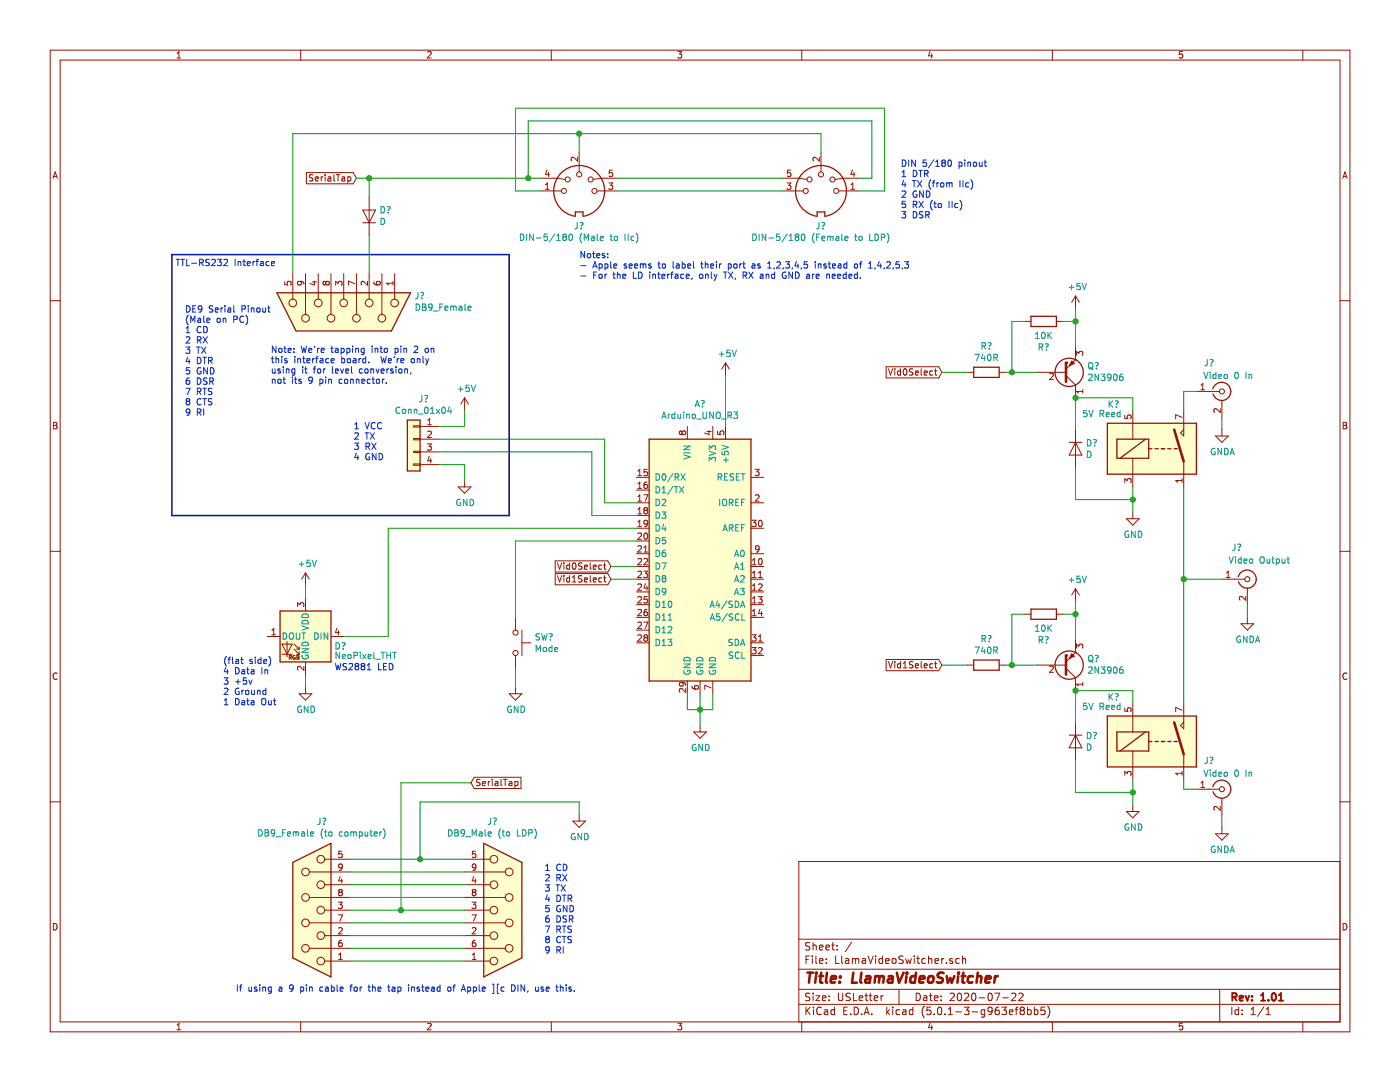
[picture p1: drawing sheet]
EESchema Schematic File Version 4
LIBS:LlamaVideoSwitcher-cache
EELAYER 26 0
EELAYER END
$Descr USLetter 11000 8500
encoding utf-8
Sheet 1 1
Title "LlamaVideoSwitcher"
Date "2020-07-22"
Rev "1.01"
Comp ""
Comment1 ""
Comment2 ""
Comment3 ""
Comment4 ""
$EndDescr
$Comp
L MCU_Module:Arduino_UNO_R3 A?
U 1 1
P 5500 4350
F 0 "A?" H 5500 5528 50  0000 C CNN
F 1 "Arduino_UNO_R3" H 5500 5437 50  0000 C CNN
F 2 "Module:Arduino_UNO_R3" H 5650 3300 50  0001 L CNN
F 3 "https://www.arduino.cc/en/Main/arduinoBoardUno" H 5300 5400 50  0001 C CNN
	1    5500 4350
	1    0    0    -1  
$EndComp
$Comp
L Connector:DIN-5_180degree J?
U 1 1
P 4550 1500
F 0 "J?" H 4550 1226 50  0000 C CNN
F 1 "DIN-5/180 (Male to IIc)" H 4550 1135 50  0000 C CNN
F 2 "" H 4550 1500 50  0001 C CNN
F 3 "http://www.mouser.com/ds/2/18/40_c091_abd_e-75918.pdf" H 4550 1500 50  0001 C CNN
	1    4550 1500
	1    0    0    -1  
$EndComp
Text Notes 7075 1725 0    50   ~ 0
DIN 5/180 pinout\n1 DTR\n4 TX (from IIc)\n2 GND\n5 RX (to IIc)\n3 DSR
Text Notes 4550 2200 0    50   ~ 0
Notes:\n- Apple seems to label their port as 1,2,3,4,5 instead of 1,4,2,5,3\n- For the LD interface, only TX, RX and GND are needed.
$Comp
L Connector:DIN-5_180degree J?
U 1 1
P 6450 1500
F 0 "J?" H 6450 1226 50  0000 C CNN
F 1 "DIN-5/180 (Female to LDP)" H 6450 1135 50  0000 C CNN
F 2 "" H 6450 1500 50  0001 C CNN
F 3 "http://www.mouser.com/ds/2/18/40_c091_abd_e-75918.pdf" H 6450 1500 50  0001 C CNN
	1    6450 1500
	-1   0    0    -1  
$EndComp
Wire Wire Line
	4850 1500 6150 1500
Wire Wire Line
	4850 1400 6150 1400
Wire Wire Line
	4550 1200 4550 1050
Wire Wire Line
	6450 1050 6450 1200
Wire Wire Line
	4250 1400 4150 1400
Wire Wire Line
	4150 1400 4150 950 
Wire Wire Line
	4150 950  6850 950 
Wire Wire Line
	6850 950  6850 1400
Wire Wire Line
	6850 1400 6750 1400
Wire Wire Line
	6950 1500 6950 850 
Wire Wire Line
	6950 850  4050 850 
Wire Wire Line
	4050 850  4050 1500
Wire Wire Line
	4050 1500 4250 1500
$Comp
L power:+5V #PWR?
U 1 1
P 5700 2950
F 0 "#PWR?" H 5700 2800 50  0001 C CNN
F 1 "+5V" H 5715 3123 50  0000 C CNN
F 2 "" H 5700 2950 50  0001 C CNN
F 3 "" H 5700 2950 50  0001 C CNN
	1    5700 2950
	1    0    0    -1  
$EndComp
Wire Wire Line
	5700 3350 5700 2950
$Comp
L power:GND #PWR?
U 1 1
P 5500 5700
F 0 "#PWR?" H 5500 5450 50  0001 C CNN
F 1 "GND" H 5505 5527 50  0000 C CNN
F 2 "" H 5500 5700 50  0001 C CNN
F 3 "" H 5500 5700 50  0001 C CNN
	1    5500 5700
	1    0    0    -1  
$EndComp
Wire Wire Line
	5400 5450 5400 5575
Wire Wire Line
	5400 5575 5500 5575
Wire Wire Line
	5600 5575 5600 5450
Wire Wire Line
	5500 5450 5500 5575
Connection ~ 5500 5575
Wire Wire Line
	5500 5575 5600 5575
Wire Wire Line
	5500 5575 5500 5700
$Comp
L Connector_Generic:Conn_01x04 J?
U 1 1
P 3250 3450
F 0 "J?" H 3170 3767 50  0000 C CNN
F 1 "Conn_01x04" H 3170 3676 50  0000 C CNN
F 2 "" H 3250 3450 50  0001 C CNN
F 3 "~" H 3250 3450 50  0001 C CNN
	1    3250 3450
	-1   0    0    -1  
$EndComp
Text Notes 2775 3625 0    50   ~ 0
1 VCC\n2 TX\n3 RX\n4 GND
$Comp
L power:+5V #PWR?
U 1 1
P 3650 3225
F 0 "#PWR?" H 3650 3075 50  0001 C CNN
F 1 "+5V" H 3665 3398 50  0000 C CNN
F 2 "" H 3650 3225 50  0001 C CNN
F 3 "" H 3650 3225 50  0001 C CNN
	1    3650 3225
	1    0    0    -1  
$EndComp
Wire Wire Line
	3650 3225 3650 3350
Wire Wire Line
	3650 3350 3450 3350
$Comp
L power:GND #PWR?
U 1 1
P 3650 3775
F 0 "#PWR?" H 3650 3525 50  0001 C CNN
F 1 "GND" H 3655 3602 50  0000 C CNN
F 2 "" H 3650 3775 50  0001 C CNN
F 3 "" H 3650 3775 50  0001 C CNN
	1    3650 3775
	1    0    0    -1  
$EndComp
Wire Wire Line
	3650 3775 3650 3650
Wire Wire Line
	3650 3650 3450 3650
Text Notes 1375 2100 0    50   ~ 0
TTL-RS232 Interface
$Comp
L Connector:DB9_Female J?
U 1 1
P 2700 2450
F 0 "J?" V 2573 3005 50  0000 L CNN
F 1 "DB9_Female" V 2664 3005 50  0000 L CNN
F 2 "" H 2700 2450 50  0001 C CNN
F 3 " ~" H 2700 2450 50  0001 C CNN
	1    2700 2450
	0    1    1    0   
$EndComp
Text Notes 1450 3275 0    50   ~ 0
DE9 Serial Pinout\n(Male on PC)\n1 CD\n2 RX\n3 TX\n4 DTR\n5 GND\n6 DSR\n7 RTS\n8 CTS\n9 RI
$Comp
L Connector:Conn_Coaxial J?
U 1 1
P 9600 3075
F 0 "J?" H 9500 3300 50  0000 C CNN
F 1 "Video 0 In" H 9650 3200 50  0000 C CNN
F 2 "" H 9600 3075 50  0001 C CNN
F 3 " ~" H 9600 3075 50  0001 C CNN
	1    9600 3075
	1    0    0    -1  
$EndComp
$Comp
L Device:R R?
U 1 1
P 7750 2925
F 0 "R?" V 7543 2925 50  0000 C CNN
F 1 "740R" V 7634 2925 50  0000 C CNN
F 2 "" V 7680 2925 50  0001 C CNN
F 3 "~" H 7750 2925 50  0001 C CNN
	1    7750 2925
	0    1    1    0   
$EndComp
$Comp
L Connector:Conn_Coaxial J?
U 1 1
P 9800 4550
F 0 "J?" H 9675 4800 50  0000 L CNN
F 1 "Video Output" H 9650 4700 50  0000 L CNN
F 2 "" H 9800 4550 50  0001 C CNN
F 3 " ~" H 9800 4550 50  0001 C CNN
	1    9800 4550
	1    0    0    -1  
$EndComp
Text GLabel 7400 2925 0    50   Input ~ 0
Vid0Select
Text GLabel 7400 5225 0    50   Input ~ 0
Vid1Select
Text GLabel 4800 4450 0    50   Input ~ 0
Vid0Select
Text GLabel 4800 4550 0    50   Input ~ 0
Vid1Select
Wire Wire Line
	4800 4550 5000 4550
Wire Wire Line
	5000 4450 4800 4450
Wire Wire Line
	5000 3950 4750 3950
Wire Wire Line
	4750 3950 4750 3450
Wire Wire Line
	3450 3450 4750 3450
Wire Wire Line
	5000 4050 4650 4050
Wire Wire Line
	4650 4050 4650 3550
Wire Wire Line
	4650 3550 3450 3550
$Comp
L power:+5V #PWR?
U 1 1
P 2400 4600
F 0 "#PWR?" H 2400 4450 50  0001 C CNN
F 1 "+5V" H 2415 4773 50  0000 C CNN
F 2 "" H 2400 4600 50  0001 C CNN
F 3 "" H 2400 4600 50  0001 C CNN
	1    2400 4600
	1    0    0    -1  
$EndComp
Wire Wire Line
	2400 4600 2400 4700
Wire Wire Line
	2400 5300 2400 5400
$Comp
L power:GND #PWR?
U 1 1
P 2400 5400
F 0 "#PWR?" H 2400 5150 50  0001 C CNN
F 1 "GND" H 2405 5227 50  0000 C CNN
F 2 "" H 2400 5400 50  0001 C CNN
F 3 "" H 2400 5400 50  0001 C CNN
	1    2400 5400
	1    0    0    -1  
$EndComp
Wire Wire Line
	2700 5000 3050 5000
Wire Wire Line
	3050 5000 3050 4150
Wire Wire Line
	3050 4150 5000 4150
$Comp
L Switch:SW_Push SW?
U 1 1
P 4050 5050
F 0 "SW?" V 4004 5198 50  0000 L CNN
F 1 "Mode" V 4095 5198 50  0000 L CNN
F 2 "" H 4050 5250 50  0001 C CNN
F 3 "" H 4050 5250 50  0001 C CNN
	1    4050 5050
	0    1    1    0   
$EndComp
$Comp
L power:GND #PWR?
U 1 1
P 4050 5400
F 0 "#PWR?" H 4050 5150 50  0001 C CNN
F 1 "GND" H 4055 5227 50  0000 C CNN
F 2 "" H 4050 5400 50  0001 C CNN
F 3 "" H 4050 5400 50  0001 C CNN
	1    4050 5400
	1    0    0    -1  
$EndComp
Wire Wire Line
	4050 5400 4050 5250
Wire Wire Line
	5000 4250 4050 4250
Wire Wire Line
	6750 1500 6950 1500
Text Notes 2125 3025 0    50   ~ 0
Note: We’re tapping into pin 2 on \nthis interface board.  We’re only\nusing it for level conversion, \nnot its 9 pin connector.
Wire Bus Line
	1350 2000 4000 2000
Wire Bus Line
	4000 2000 4000 4050
Wire Bus Line
	4000 4050 1350 4050
Wire Bus Line
	1350 4050 1350 2000
Wire Wire Line
	4050 4250 4050 4850
Text Notes 1750 5550 0    50   ~ 0
(flat side)\n4 Data In\n3 +5v\n2 Ground\n1 Data Out
Text Notes 2625 5275 0    50   ~ 0
WS2881 LED
$Comp
L LED:NeoPixel_THT D?
U 1 1
P 2400 5000
F 0 "D?" H 2175 4925 50  0000 R CNN
F 1 "NeoPixel_THT" H 2175 4850 50  0000 R CNN
F 2 "" H 2450 4700 50  0001 L TNN
F 3 "https://www.adafruit.com/product/1938" H 2500 4625 50  0001 L TNN
	1    2400 5000
	-1   0    0    -1  
$EndComp
$Comp
L Connector:DB9_Female J?
U 1 1
P 2450 7150
F 0 "J?" H 2370 6458 50  0000 C CNN
F 1 "DB9_Female (to computer)" H 2370 6549 50  0000 C CNN
F 2 "" H 2450 7150 50  0001 C CNN
F 3 " ~" H 2450 7150 50  0001 C CNN
	1    2450 7150
	-1   0    0    1   
$EndComp
$Comp
L Connector:DB9_Female J?
U 1 1
P 3950 7150
F 0 "J?" H 3869 6458 50  0000 C CNN
F 1 "DB9_Male (to LDP)" H 3869 6549 50  0000 C CNN
F 2 "" H 3950 7150 50  0001 C CNN
F 3 " ~" H 3950 7150 50  0001 C CNN
	1    3950 7150
	1    0    0    1   
$EndComp
Wire Wire Line
	2750 7150 3150 7150
Wire Wire Line
	3150 7150 3150 6150
Wire Wire Line
	3150 6150 3700 6150
Text GLabel 3700 6150 2    50   Input ~ 0
SerialTap
Text Notes 4275 7500 0    50   ~ 0
1 CD\n2 RX\n3 TX\n4 DTR\n5 GND\n6 DSR\n7 RTS\n8 CTS\n9 RI
Wire Wire Line
	2750 6750 3300 6750
$Comp
L power:GND #PWR?
U 1 1
P 4550 6400
F 0 "#PWR?" H 4550 6150 50  0001 C CNN
F 1 "GND" H 4555 6227 50  0000 C CNN
F 2 "" H 4550 6400 50  0001 C CNN
F 3 "" H 4550 6400 50  0001 C CNN
	1    4550 6400
	1    0    0    -1  
$EndComp
Wire Wire Line
	3300 6750 3300 6300
Wire Wire Line
	3300 6300 4550 6300
Wire Wire Line
	4550 6300 4550 6400
Connection ~ 3300 6750
Wire Wire Line
	3300 6750 3650 6750
Wire Wire Line
	3150 7150 3650 7150
Connection ~ 3150 7150
Wire Wire Line
	3650 7350 2750 7350
Wire Wire Line
	2750 6850 3650 6850
Wire Wire Line
	3650 6950 2750 6950
Wire Wire Line
	2750 7050 3650 7050
Wire Wire Line
	3650 7250 2750 7250
Wire Wire Line
	2750 7450 3650 7450
Wire Wire Line
	3650 7550 2750 7550
Text Notes 1850 7800 0    50   ~ 0
If using a 9 pin cable for the tap instead of Apple ][c DIN, use this.
Text GLabel 2800 1400 0    50   Input ~ 0
SerialTap
Connection ~ 4150 1400
Wire Wire Line
	2800 1400 2900 1400
Wire Wire Line
	2900 1400 2900 1550
Connection ~ 2900 1400
Wire Wire Line
	2900 1400 4150 1400
Wire Wire Line
	2900 1850 2900 2150
$Comp
L Device:Q_PNP_CBE Q?
U 1 1
P 8350 2925
F 0 "Q?" H 8541 2879 50  0000 L CNN
F 1 "2N3906" H 8541 2970 50  0000 L CNN
F 2 "" H 8550 3025 50  0001 C CNN
F 3 "~" H 8350 2925 50  0001 C CNN
	1    8350 2925
	1    0    0    1   
$EndComp
$Comp
L Device:D D?
U 1 1
P 8450 3525
F 0 "D?" V 8404 3604 50  0000 L CNN
F 1 "D" V 8495 3604 50  0000 L CNN
F 2 "" H 8450 3525 50  0001 C CNN
F 3 "~" H 8450 3525 50  0001 C CNN
	1    8450 3525
	0    1    1    0   
$EndComp
$Comp
L Device:D D?
U 1 1
P 2900 1700
F 0 "D?" V 2946 1621 50  0000 R CNN
F 1 "D" V 2855 1621 50  0000 R CNN
F 2 "" H 2900 1700 50  0001 C CNN
F 3 "~" H 2900 1700 50  0001 C CNN
	1    2900 1700
	0    -1   -1   0   
$EndComp
$Comp
L Relay:MSxx-1Axx-75 K?
U 1 1
P 9100 3525
F 0 "K?" H 8700 3875 50  0000 L CNN
F 1 "5V Reed" H 8500 3800 50  0000 L CNN
F 2 "Relay_THT:Relay_SPST_StandexMeder_MS_Form1AB" H 9450 3475 50  0001 L CNN
F 3 "https://standexelectronics.com/de/produkte/ms-reed-relais/" H 9100 3525 50  0001 C CNN
	1    9100 3525
	1    0    0    -1  
$EndComp
Wire Wire Line
	9300 3075 9300 3225
Wire Wire Line
	9300 3825 9300 4550
Wire Wire Line
	9300 4550 9600 4550
$Comp
L power:GND #PWR?
U 1 1
P 8900 4025
F 0 "#PWR?" H 8900 3775 50  0001 C CNN
F 1 "GND" H 8905 3852 50  0000 C CNN
F 2 "" H 8900 4025 50  0001 C CNN
F 3 "" H 8900 4025 50  0001 C CNN
	1    8900 4025
	1    0    0    -1  
$EndComp
Wire Wire Line
	8900 3825 8900 3925
Wire Wire Line
	8450 3675 8450 3925
Wire Wire Line
	8450 3925 8900 3925
Wire Wire Line
	8900 3925 8900 4025
Wire Wire Line
	8450 3375 8450 3125
Wire Wire Line
	8450 3125 8900 3125
Wire Wire Line
	8900 3125 8900 3225
Connection ~ 8450 3125
Wire Wire Line
	8150 2925 7950 2925
Wire Wire Line
	7600 2925 7400 2925
$Comp
L power:+5V #PWR?
U 1 1
P 8450 2425
F 0 "#PWR?" H 8450 2275 50  0001 C CNN
F 1 "+5V" H 8465 2598 50  0000 C CNN
F 2 "" H 8450 2425 50  0001 C CNN
F 3 "" H 8450 2425 50  0001 C CNN
	1    8450 2425
	1    0    0    -1  
$EndComp
Wire Wire Line
	2300 2150 2300 1050
Wire Wire Line
	2300 1050 4550 1050
Connection ~ 4550 1050
Wire Wire Line
	4550 1050 6450 1050
$Comp
L Device:R R?
U 1 1
P 8200 2525
F 0 "R?" V 7993 2525 50  0000 C CNN
F 1 "10K" V 8084 2525 50  0000 C CNN
F 2 "" V 8130 2525 50  0001 C CNN
F 3 "~" H 8200 2525 50  0001 C CNN
	1    8200 2525
	0    -1   -1   0   
$EndComp
Wire Wire Line
	8350 2525 8450 2525
Wire Wire Line
	8450 2425 8450 2525
Connection ~ 8450 2525
Wire Wire Line
	8450 2525 8450 2725
Wire Wire Line
	8050 2525 7950 2525
Wire Wire Line
	7950 2525 7950 2925
Connection ~ 7950 2925
Wire Wire Line
	7950 2925 7900 2925
Wire Wire Line
	9300 3075 9400 3075
Wire Wire Line
	9600 3275 9600 3375
$Comp
L power:GNDA #PWR?
U 1 1
P 9600 3375
F 0 "#PWR?" H 9600 3125 50  0001 C CNN
F 1 "GNDA" H 9605 3202 50  0000 C CNN
F 2 "" H 9600 3375 50  0001 C CNN
F 3 "" H 9600 3375 50  0001 C CNN
	1    9600 3375
	1    0    0    -1  
$EndComp
$Comp
L Connector:Conn_Coaxial J?
U 1 1
P 9600 6200
F 0 "J?" H 9500 6425 50  0000 C CNN
F 1 "Video 0 In" H 9650 6325 50  0000 C CNN
F 2 "" H 9600 6200 50  0001 C CNN
F 3 " ~" H 9600 6200 50  0001 C CNN
	1    9600 6200
	1    0    0    -1  
$EndComp
$Comp
L Device:R R?
U 1 1
P 7750 5225
F 0 "R?" V 7543 5225 50  0000 C CNN
F 1 "740R" V 7634 5225 50  0000 C CNN
F 2 "" V 7680 5225 50  0001 C CNN
F 3 "~" H 7750 5225 50  0001 C CNN
	1    7750 5225
	0    1    1    0   
$EndComp
$Comp
L Device:Q_PNP_CBE Q?
U 1 1
P 8350 5225
F 0 "Q?" H 8541 5179 50  0000 L CNN
F 1 "2N3906" H 8541 5270 50  0000 L CNN
F 2 "" H 8550 5325 50  0001 C CNN
F 3 "~" H 8350 5225 50  0001 C CNN
	1    8350 5225
	1    0    0    1   
$EndComp
$Comp
L Device:D D?
U 1 1
P 8450 5825
F 0 "D?" V 8404 5904 50  0000 L CNN
F 1 "D" V 8495 5904 50  0000 L CNN
F 2 "" H 8450 5825 50  0001 C CNN
F 3 "~" H 8450 5825 50  0001 C CNN
	1    8450 5825
	0    1    1    0   
$EndComp
$Comp
L Relay:MSxx-1Axx-75 K?
U 1 1
P 9100 5825
F 0 "K?" H 8700 6175 50  0000 L CNN
F 1 "5V Reed" H 8500 6100 50  0000 L CNN
F 2 "Relay_THT:Relay_SPST_StandexMeder_MS_Form1AB" H 9450 5775 50  0001 L CNN
F 3 "https://standexelectronics.com/de/produkte/ms-reed-relais/" H 9100 5825 50  0001 C CNN
	1    9100 5825
	1    0    0    -1  
$EndComp
$Comp
L power:GND #PWR?
U 1 1
P 8900 6325
F 0 "#PWR?" H 8900 6075 50  0001 C CNN
F 1 "GND" H 8905 6152 50  0000 C CNN
F 2 "" H 8900 6325 50  0001 C CNN
F 3 "" H 8900 6325 50  0001 C CNN
	1    8900 6325
	1    0    0    -1  
$EndComp
Wire Wire Line
	8900 6125 8900 6225
Wire Wire Line
	8450 5975 8450 6225
Wire Wire Line
	8450 6225 8900 6225
Connection ~ 8900 6225
Wire Wire Line
	8900 6225 8900 6325
Wire Wire Line
	8450 5675 8450 5425
Wire Wire Line
	8450 5425 8900 5425
Wire Wire Line
	8900 5425 8900 5525
Connection ~ 8450 5425
Wire Wire Line
	8150 5225 7950 5225
Wire Wire Line
	7600 5225 7400 5225
$Comp
L power:+5V #PWR?
U 1 1
P 8450 4725
F 0 "#PWR?" H 8450 4575 50  0001 C CNN
F 1 "+5V" H 8465 4898 50  0000 C CNN
F 2 "" H 8450 4725 50  0001 C CNN
F 3 "" H 8450 4725 50  0001 C CNN
	1    8450 4725
	1    0    0    -1  
$EndComp
$Comp
L Device:R R?
U 1 1
P 8200 4825
F 0 "R?" V 7993 4825 50  0000 C CNN
F 1 "10K" V 8084 4825 50  0000 C CNN
F 2 "" V 8130 4825 50  0001 C CNN
F 3 "~" H 8200 4825 50  0001 C CNN
	1    8200 4825
	0    -1   -1   0   
$EndComp
Wire Wire Line
	8350 4825 8450 4825
Wire Wire Line
	8450 4725 8450 4825
Connection ~ 8450 4825
Wire Wire Line
	8450 4825 8450 5025
Wire Wire Line
	8050 4825 7950 4825
Wire Wire Line
	7950 4825 7950 5225
Connection ~ 7950 5225
Wire Wire Line
	7950 5225 7900 5225
Wire Wire Line
	9600 6400 9600 6500
$Comp
L power:GNDA #PWR?
U 1 1
P 9600 6500
F 0 "#PWR?" H 9600 6250 50  0001 C CNN
F 1 "GNDA" H 9605 6327 50  0000 C CNN
F 2 "" H 9600 6500 50  0001 C CNN
F 3 "" H 9600 6500 50  0001 C CNN
	1    9600 6500
	1    0    0    -1  
$EndComp
Wire Wire Line
	9300 6125 9300 6200
Wire Wire Line
	9300 6200 9400 6200
$Comp
L power:GNDA #PWR?
U 1 1
P 9800 4850
F 0 "#PWR?" H 9800 4600 50  0001 C CNN
F 1 "GNDA" H 9805 4677 50  0000 C CNN
F 2 "" H 9800 4850 50  0001 C CNN
F 3 "" H 9800 4850 50  0001 C CNN
	1    9800 4850
	1    0    0    -1  
$EndComp
Wire Wire Line
	9800 4750 9800 4850
Wire Wire Line
	9300 4550 9300 5525
Connection ~ 8900 3925
Connection ~ 9300 4550
$EndSCHEMATC
